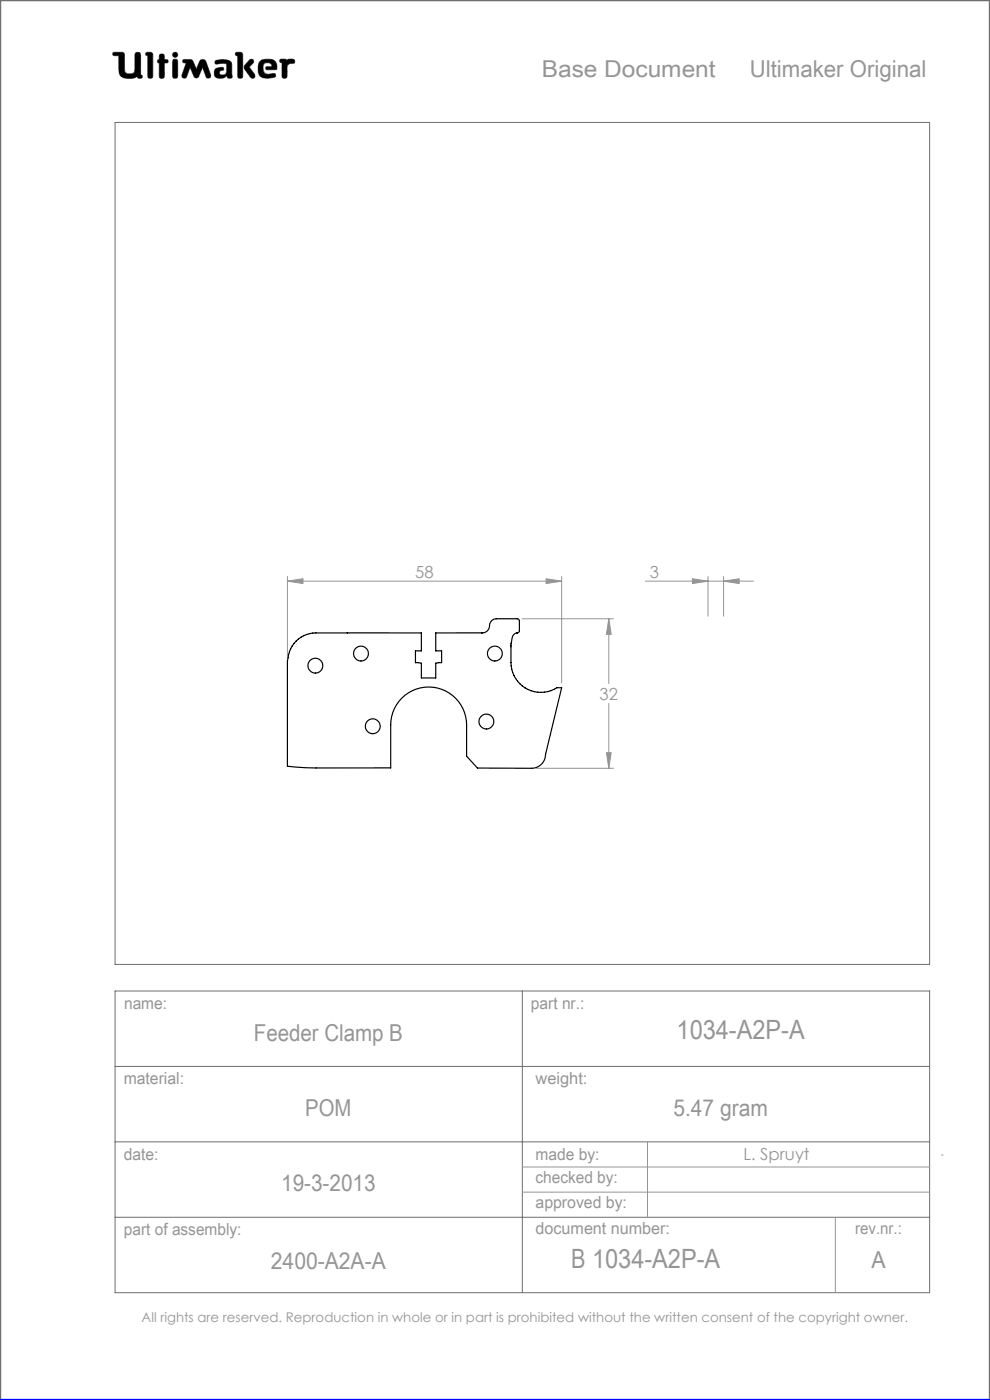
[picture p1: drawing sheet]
<svg xmlns="http://www.w3.org/2000/svg" width="210mm" height="297mm" viewBox="0 0 210 297" stroke-linecap="round" stroke-linejoin="round" font-family="sans-serif">
<g fill="none" stroke="#6f6f6f" stroke-width=".21">
<path d="M24 11.1h1.8l.5 .2 .2 4a1.62 1.62 0 0 0 2 0l.2-4a.65 .65 0 0 1 .7-.2 .65 .65 0 0 1 .4 .6v4.2l.3 .1-.1 .6a.65 .65 0 0 1-.9-.3 4 4 0 0 1-3 .2l-.6-.5-.2-.6-.1-3.6h-1.2l-.1-.3zM29.1 16.2v.1M31 11.1l1.2 .1 .2 .4v4.8a.59 .59 0 0 1-.7 .2 .59 .59 0 0 1-.4-.5v-4.3l-.4-.1zM33.8 13.4h.1M33.8 12.6h.1M33.8 12.6l-.3 .1-.1 .3 .1 .3 .3 .1M33.8 12.6v-1a.59 .59 0 0 1 .7-.1 .59 .59 0 0 1 .4 .5v.6l.6 .1a.4 .4 0 0 1 0 .6l-.6 .1-.1 3.1a.59 .59 0 0 1-.6 .1 .59 .59 0 0 1-.4-.5v-2.7M36.8 12.6h.7l.2 .5v3l-.2 .4-.3 .1-.4-.1-.2-.4v-3zM38.9 12.7l1.3-.1 .6 .2 .8 1.9 .9-2 .6-.1 .4 .1 1.2 3.2v.5l-.4 .2-.4-.1-.9-2.2-.9 2-.5 .3-.3-.2-1-2.1-.7 1.9-.3 .4-.5-.1-.2-.1v-.5l.9-2.6-.7-.1zM42.1 16.2h.1M45.7 12.9a3.6 3.6 0 0 1 3.3 .3l.2 .5v2.1a.53 .53 0 0 1-.2 .8l-.7-.1-.2-.4a1.97 1.97 0 0 1-2.5 .2 1.34 1.34 0 0 1 .4-1.8l1.3-.2 .1 .6a.74 .74 0 0 0-.9 .7 .95 .95 0 0 0 1.4 .1l.2-.6-.1-1.5a2.7 2.7 0 0 0-2 0l-.4-.2zM50.1 11.1l1.2 .1 .2 .4-.1 4.8a.59 .59 0 0 1-.6 .2 .59 .59 0 0 1-.4-.5v-4.3l-.4-.1z"/>
<path d="M52.9 12.8l.4-.2 .4 .1 .1 .4-.9 1.1 1.1 1.5 .1 .6-.2 .3h-.4a5.9 5.9 0 0 1-1.7-2.3l.2-.5zM56.6 14.8h.1M56.6 14.8l-.3-.3 .2-.3 1.2-.1-.2-.5a1.04 1.04 0 0 0-1.7 .5l.2 1.3 .8 .4M56.6 14.8h1.7l.4-.2a1.66 1.66 0 0 0-1.5-2l-1.7 .1a2.65 2.65 0 0 0-.3 3.5 3.5 3.5 0 0 0 3.2 .1l.1-.3-.2-.4-1.5 .2M56.8 15.8h.1M59.5 12.6h1.1l.3 .2a1.21 1.21 0 0 1 1.5-.1l.1 .6-1 .2-.6 .4-.1 2.5a.59 .59 0 0 1-.6 .2 .59 .59 0 0 1-.4-.5v-2.8l-.4-.2zM24.4 26h172.8v178.6h-172.8zM24.4 210.2h172.8v64h-172.8zM110.8 210.2v64M24.4 226.2h172.8M24.4 242.2h172.8M24.4 258.2h172.8"/>
<circle cx="37.2" cy="11.6" r=".56"/>
</g>
<path d="M0 297v-297h210v297" fill="none" stroke="#6f6f6f" stroke-width=".5"/>
<g fill="none" stroke="#959595" stroke-width=".21">
<path d="M61 122.3v16.9M61 123.3h58.1M61 123.3l3.3-.5v1zM110.7 131.3h19.4M115.8 122.8l3.3 .5-3.3 .5zM119.1 122.3v22.6M129.1 131.3l.5 3.3h-1zM129.1 131.3v13.7M136.9 123.3h22.9M146.9 122.8l3.3 .5-3.3 .5zM150.2 122.3v8.4M153.5 122.3v8.4"/>
<path d="M153.5 123.3l3.3-.5v1zM128.6 159.7h1l-.5 3.3zM129.1 149.2v13.8M113.8 163h16.3M110.8 247.6h86.4M110.8 252.9h86.4M137.4 242.2v16M177.2 258.2v16M199.7 245h.4"/>
</g>
<path d="M0 297h210" fill="none" stroke="#00f" stroke-width=".5"/>
<path d="M45.7 12.9l-.1 .4 .2 .3 1.7-.2 .6 .2-.1 1.8-.2 .4-.5 .1a.54 .54 0 0 1-.8-.5 .54 .54 0 0 1 .8-.5l.2-.1-.1-.4-.4-.1a1.31 1.31 0 0 0-1.5 .9 1.14 1.14 0 0 0 .3 1.2 1.14 1.14 0 0 0 1.2 .2l.8-.3a.23 .23 0 0 1 .3-.2 .23 .23 0 0 1 .2 .4 .58 .58 0 0 0 .8 .1 .58 .58 0 0 0 .1-.9v-2a1.32 1.32 0 0 0-1.7-1.1zM50 11.2v.5l.4 .1v4.5l.2 .3h.6l.3-.4v-4.7l-.4-.4zM53 12.7l-1.1 1.2-.1 .5 1.4 2.1 .6 .1 .3-.3v-.4l-1.2-1.7 .9-.9v-.4l-.3-.3zM55.1 13a2.66 2.66 0 0 0 .3 3.4l1.4 .2 1.3-.2 .4-.3-.2-.5-1.5 .2-.6-.2-.3-.4-.1-.9a.98 .98 0 0 1 .7-1 .98 .98 0 0 1 1.1 .5l.1 .3-1.2 .1-.1 .4 .2 .2h1.6a.49 .49 0 0 0 .5-.2 .49 .49 0 0 0 0-.6 1.57 1.57 0 0 0-2-1.4h-.9zM59.4 12.6v.5l.4 .2v3l.3 .3h.5l.3-.4v-2.3l.6-.4 .9-.1 .1-.6-.4-.3-.9 .1-.3 .2-.3-.2zM36.7 12.6l-.1 3.7 .2 .3h.6l.3-.4v-3.3l-.3-.3zM36.6 11.6a.56 .56 0 0 0 1.1 0 .56 .56 0 0 0-1.1 0zM33.9 11.6l-.1 1-.3 .2-.1 .3 .4 .3v3l.2 .2h.5l.3-.1 .1-.3v-2.8l.7-.1 .1-.4-.2-.2-.6-.1-.2-1.1zM31 11.2l-.1 .5 .4 .1 .1 4.5 .2 .3h.5l.3-.4v-4.7l-.4-.4zM38.8 12.7v.6h.7l-.9 2.7 .2 .5 .4 .1 .3-.2 .8-2.1 .9 2 .2 .2h.4l.3-.2 .9-2 .8 2.1 .5 .2 .4-.3v-.4l-1-2.8-.3-.4-.5-.1-.4 .2-.9 1.9-.9-2-.5-.1zM24 11.2l-.1 .3 .2 .3h1.1v2.7a1.73 1.73 0 0 0 2.1 2.1 2.42 2.42 0 0 0 1.8-.4l.3 .4h.6l.2-.3-.1-.3-.3-.1v-4.3l-.1-.3-.2-.2h-.6l-.3 .4v3.4a.89 .89 0 0 1-1.3 .8 .81 .81 0 0 1-.9-1.1l-.1-3.3-.5-.2z" fill-rule="evenodd" fill="#000"/>
<path d="M129.1 131.3l.5 3.3h-1zM128.6 159.7h1l-.5 3.3zM61 123.3l3.3-.5v1zM115.8 122.8l3.3 .5-3.3 .5zM146.9 122.8l3.3 .5-3.3 .5zM153.5 123.3l3.3-.5v1z" fill="#959595"/>
<g fill="none" stroke="#000" stroke-width=".25">
<path d="M73.7 134.3h.1M109.7 134.3a1.45 1.45 0 0 0-1.2 1.7l-.1 1.2a12.7 12.7 0 0 0 .3 5.4 6.3 6.3 0 0 0 9.4 3.3h1l-3.4 14.1M109.7 134.3h.1M109.7 134.3l.4-.2 .1-.3v-2.1l-.2-.3-4.7-.1a1.68 1.68 0 0 0-1.5 1.9 1.53 1.53 0 0 1-1.6 1.1h-9.8v3.8h1.3v2.5l-1.3 .1v3.1h-3v-3.1l-1.3-.1v-2.5h1.3v-3.8h-22.4a6.1 6.1 0 0 0-6 5.9v22.3l6 .4h15.9v-9.1a8 8 0 0 1 8-8.1 8 8 0 0 1 8.1 8.1v6.6l2.3 2.5 11.5 .1a2.95 2.95 0 0 0 2.9-3M115.7 160h.1"/>
<circle cx="76.6" cy="138.7" r="1.58"/>
<circle cx="105" cy="138.6" r="1.57"/>
<circle cx="66.9" cy="141.2" r="1.58"/>
<circle cx="79.1" cy="154.1" r="1.58"/>
<circle cx="103.2" cy="153.1" r="1.57"/>
</g>
<g font-size="5.6" fill="#959595">
<text x="143.5" y="220.3">1034-A2P-A</text>
<text x="121.1" y="269.1">B 1034-A2P-A</text>
</g>
<g font-size="4.9" fill="#959595">
<text x="114.9" y="16.3">Base Document</text>
<text x="159" y="16.3">Ultimaker Original</text>
<text x="53.9" y="220.9">Feeder Clamp B</text>
<text x="64.7" y="236.7">POM</text>
<text x="142.8" y="236.7">5.47 gram</text>
<text x="59.6" y="252.7">19-3-2013</text>
<text x="57.5" y="269.3">2400-A2A-A</text>
<text x="184.9" y="269.1">A</text>
</g>
<g font-size="3.5" fill="#959595">
<text x="88.1" y="122.5">58</text>
<text x="137.9" y="122.5">3</text>
<text x="127.2" y="148.5">32</text>
<text x="26.3" y="214.1">name:</text>
<text x="112.6" y="214">part nr.:</text>
<text x="26.2" y="229.9">material:</text>
<text x="113.6" y="229.9">weight:</text>
<text x="26.3" y="246">date:</text>
<text x="113.6" y="246">made by:</text>
<text x="113.6" y="251.1">checked by:</text>
<text x="157.7" y="246.2">L. Spruyt</text>
<text x="113.6" y="256.3">approved by:</text>
<text x="26.3" y="262">part of assembly:</text>
<text x="113.6" y="261.8">document number:</text>
<text x="181.4" y="261.9">rev.nr.:</text>
</g>
<text font-size="2.8" fill="#959595" x="30" y="280.4">All rights are reserved. Reproduction in whole or in part is prohibited without the written consent of the copyright owner.</text>
</svg>
